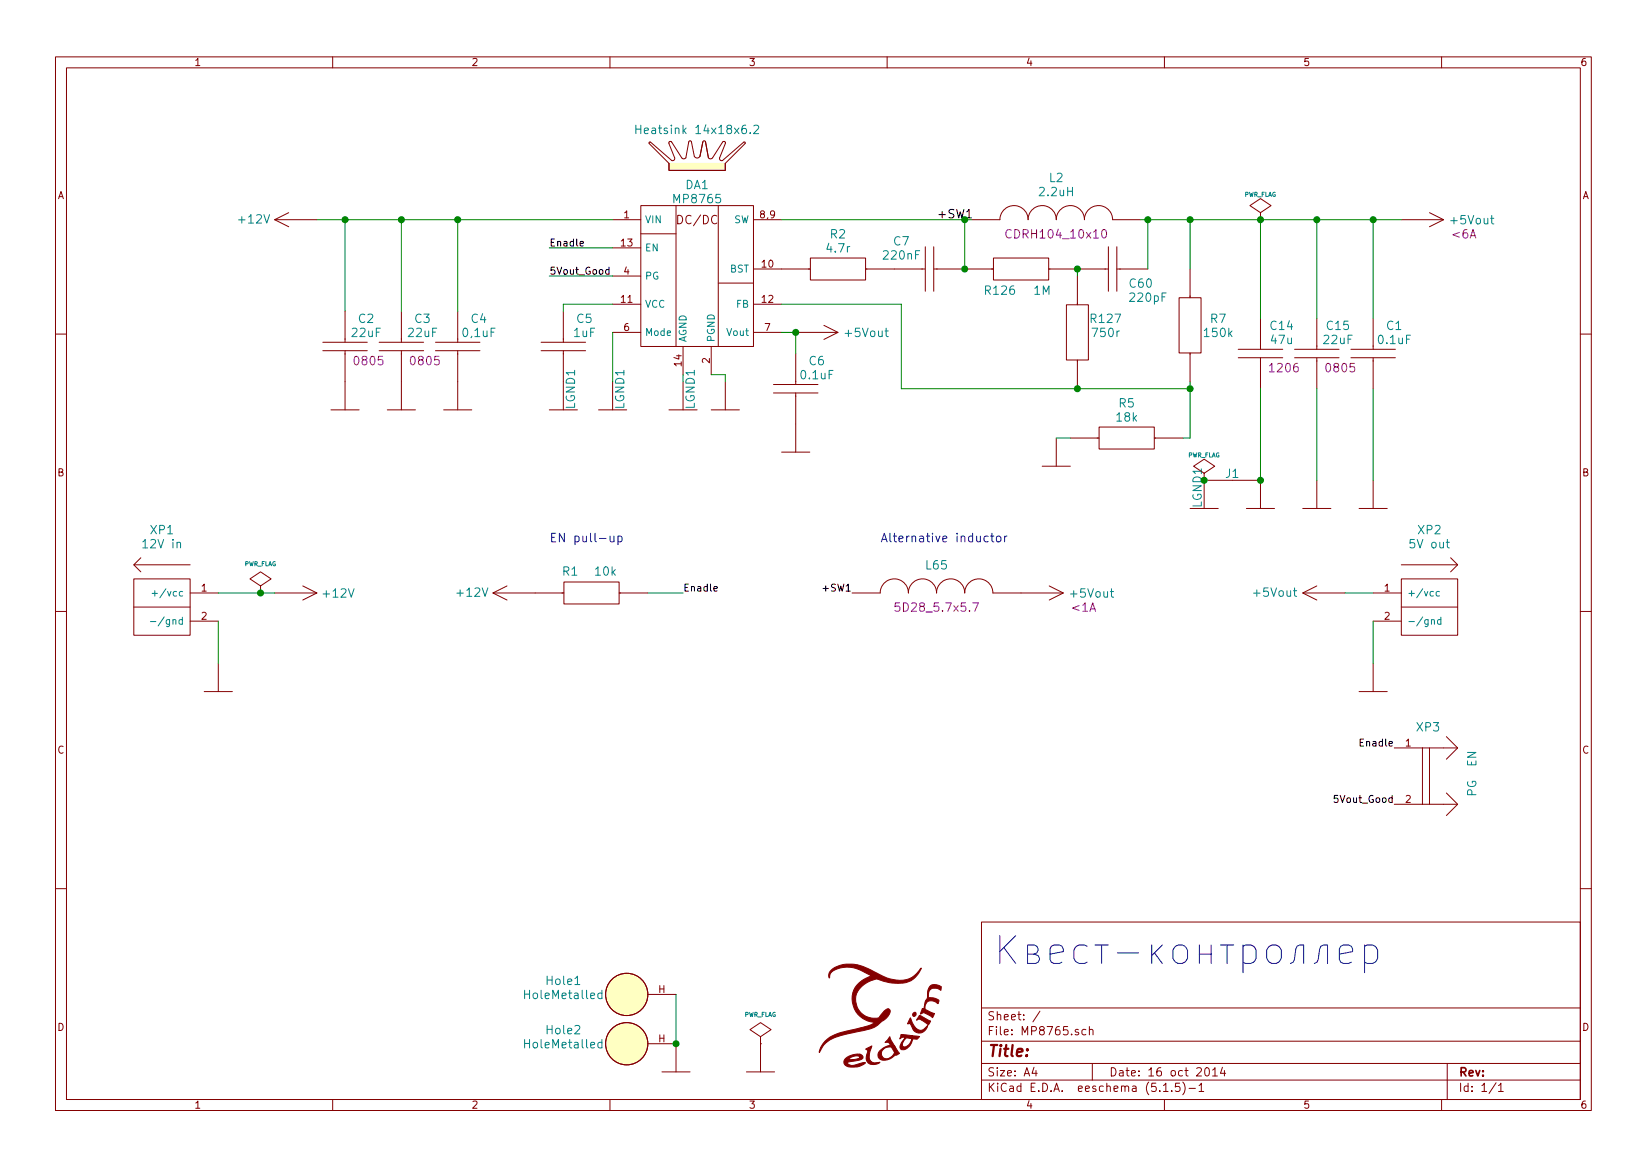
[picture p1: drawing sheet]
EESchema Schematic File Version 4
EELAYER 30 0
EELAYER END
$Descr A4 11693 8268
encoding utf-8
Sheet 1 1
Title ""
Date "16 oct 2014"
Rev ""
Comp ""
Comment1 ""
Comment2 ""
Comment3 ""
Comment4 ""
$EndDescr
$Comp
L Power:GND #PWR01
U 1 1
P 2450 2700
F 0 "#PWR01" H 2540 2680 30  0001 C CNN
F 1 "GND" H 2450 2620 30  0001 C CNN
F 2 "" H 2450 2700 60  0001 C CNN
F 3 "" H 2450 2700 60  0001 C CNN
	1    2450 2700
	1    0    0    -1  
$EndComp
Text Notes 7050 6850 0    197  ~ 0
Квест-контроллер
Wire Wire Line
	2450 2200 2450 1550
$Comp
L Graphics:Eldalim Logo1
U 1 1
P 6250 7200
F 0 "Logo1" H 6250 7750 60  0001 C CNN
F 1 "Eldalim" H 6250 7650 60  0001 C CNN
F 2 "Graphics:Eldalim_10x8" H 6250 7200 60  0001 C CNN
F 3 "" H 6250 7200 60  0000 C CNN
	1    6250 7200
	1    0    0    -1  
$EndComp
$Comp
L Capacitors:C_0805 C2
U 1 1
P 2450 2450
F 0 "C2" H 2600 2650 60  0000 C CNN
F 1 "22uF" H 2600 2550 60  0000 C CNN
F 2 "Capacitors:CAP0805" H 2650 2350 60  0001 C CNN
F 3 "" H 2450 2700 60  0000 C CNN
F 4 "2" H 2350 2650 60  0001 C CNN "SolderPoints"
F 5 "0" H 2350 2550 60  0001 C CNN "SolderPoints_DIP"
F 6 "0805" H 2500 2350 60  0000 L CNN "Size"
	1    2450 2450
	1    0    0    -1  
$EndComp
Wire Wire Line
	4350 1950 3900 1950
Text Label 3900 1950 0    50   ~ 0
5Vout_Good
$Comp
L Power:+12V #U02
U 1 1
P 2250 1550
F 0 "#U02" H 2300 1600 60  0001 C CNN
F 1 "+12V" H 2700 1550 60  0000 C CNN
F 2 "" H 2250 1550 60  0000 C CNN
F 3 "" H 2250 1550 60  0000 C CNN
	1    2250 1550
	-1   0    0    1   
$EndComp
$Comp
L Power:PWR_FLAG #FLG02
U 1 1
P 8950 1550
F 0 "#FLG02" H 8950 1645 30  0001 C CNN
F 1 "PWR_FLAG" H 8950 1730 30  0000 C CNN
F 2 "" H 8950 1550 60  0000 C CNN
F 3 "" H 8950 1550 60  0000 C CNN
	1    8950 1550
	1    0    0    -1  
$EndComp
$Comp
L Power:GND #PWR010
U 1 1
P 9350 3400
F 0 "#PWR010" H 9440 3380 30  0001 C CNN
F 1 "GND" H 9350 3320 30  0001 C CNN
F 2 "" H 9350 3400 60  0001 C CNN
F 3 "" H 9350 3400 60  0001 C CNN
	1    9350 3400
	1    0    0    -1  
$EndComp
Wire Wire Line
	9350 2750 9350 3400
$Comp
L Capacitors:C_0805 C15
U 1 1
P 9350 2500
F 0 "C15" H 9500 2700 60  0000 C CNN
F 1 "22uF" H 9500 2600 60  0000 C CNN
F 2 "Capacitors:CAP0805" H 9550 2400 60  0001 C CNN
F 3 "" H 9350 2750 60  0000 C CNN
F 4 "2" H 9250 2700 60  0001 C CNN "SolderPoints"
F 5 "0" H 9250 2600 60  0001 C CNN "SolderPoints_DIP"
F 6 "0805" H 9400 2400 60  0000 L CNN "Size"
	1    9350 2500
	1    0    0    -1  
$EndComp
Wire Wire Line
	9350 1550 9350 2250
Connection ~ 9350 1550
$Comp
L Power:Jumper J1
U 1 1
P 8750 3400
F 0 "J1" H 8750 3450 60  0000 C CNN
F 1 "Jumper" H 8750 3350 60  0001 C CNN
F 2 "PCB_details:Jump_0.5mm" H 8750 3175 60  0001 C CNN
F 3 "" H 8550 3400 60  0000 C CNN
	1    8750 3400
	1    0    0    -1  
$EndComp
$Comp
L Inductors:Inductor L2
U 1 1
P 7500 1550
F 0 "L2" H 7500 1850 60  0000 C CNN
F 1 "2.2uH" H 7500 1750 60  0000 C CNN
F 2 "Inductors:IND_10.3x10.4_CDRH104" H 7500 1475 60  0001 C CNN
F 3 "" H 7100 1575 60  0000 C CNN
F 4 "2" H 7200 1850 60  0001 C CNN "SolderPoints"
F 5 "0" H 7200 1750 60  0001 C CNN "SolderPoints_DIP"
F 6 "CDRH104_10x10" H 7500 1450 60  0000 C CNN "Size"
	1    7500 1550
	1    0    0    -1  
$EndComp
Connection ~ 2450 1550
Wire Wire Line
	2450 1550 2850 1550
Wire Wire Line
	2250 1550 2450 1550
$Comp
L Power:PWR_FLAG #FLG01
U 1 1
P 8550 3400
F 0 "#FLG01" H 8550 3495 30  0001 C CNN
F 1 "PWR_FLAG" H 8550 3580 30  0000 C CNN
F 2 "" H 8550 3400 60  0000 C CNN
F 3 "" H 8550 3400 60  0000 C CNN
	1    8550 3400
	1    0    0    -1  
$EndComp
$Comp
L Capacitors:C_0603 C6
U 1 1
P 5650 2750
F 0 "C6" H 5800 2950 60  0000 C CNN
F 1 "0.1uF" H 5800 2850 60  0000 C CNN
F 2 "Capacitors:CAP0603" H 5850 2650 60  0001 C CNN
F 3 "" H 5650 3000 60  0000 C CNN
F 4 "2" H 5550 2950 60  0001 C CNN "SolderPoints"
F 5 "0" H 5550 2850 60  0001 C CNN "SolderPoints_DIP"
F 6 "0603" V 5700 2550 60  0001 C CNN "Size"
	1    5650 2750
	1    0    0    -1  
$EndComp
Wire Wire Line
	8150 1550 8450 1550
$Comp
L Power:+5Vout #0101
U 1 1
P 9950 1550
F 0 "#0101" H 10000 1600 60  0001 C CNN
F 1 "+5Vout" H 10450 1550 60  0000 C CNN
F 2 "" H 9950 1550 60  0000 C CNN
F 3 "" H 9950 1550 60  0000 C CNN
F 4 "<6A" H 10300 1450 60  0000 L CNN "Current"
	1    9950 1550
	1    0    0    -1  
$EndComp
$Comp
L Inductors:Inductor L65
U 1 1
P 6650 4200
F 0 "L65" H 6650 4400 60  0000 C CNN
F 1 "~" H 6650 4400 60  0000 C CNN
F 2 "Inductors:IND_5.7x5.7_5D28" H 6650 4125 60  0001 C CNN
F 3 "" H 6250 4225 60  0000 C CNN
F 4 "2" H 6350 4500 60  0001 C CNN "SolderPoints"
F 5 "0" H 6350 4400 60  0001 C CNN "SolderPoints_DIP"
F 6 "5D28_5.7х5.7" H 6650 4100 60  0000 C CNN "Size"
	1    6650 4200
	1    0    0    -1  
$EndComp
Text Notes 6250 3850 0    61   ~ 0
Alternative inductor
Text Label 6050 4200 2    50   ~ 0
+SW1
$Comp
L Power:+5Vout #0103
U 1 1
P 7250 4200
F 0 "#0103" H 7300 4250 60  0001 C CNN
F 1 "+5Vout" H 7750 4200 60  0000 C CNN
F 2 "" H 7250 4200 60  0000 C CNN
F 3 "" H 7250 4200 60  0000 C CNN
F 4 "<1A" H 7600 4100 60  0000 L CNN "Current"
	1    7250 4200
	1    0    0    -1  
$EndComp
$Comp
L DC-DC:MP8765 DA1
U 1 1
P 4950 1950
F 0 "DA1" H 4950 2600 60  0000 C CNN
F 1 "MP8765" H 4950 2500 60  0000 C CNN
F 2 "QFN,_DFN,_LGA:HFCQFN16" H 5250 1400 60  0001 C CNN
F 3 "" H 5200 1600 60  0000 C CNN
F 4 "16" H 4650 2600 60  0001 C CNN "SolderPoints"
F 5 "0" H 4650 2500 60  0001 C CNN "SolderPoints_DIP"
	1    4950 1950
	1    0    0    -1  
$EndComp
$Comp
L Power:GND #PWR0151
U 1 1
P 2850 2700
F 0 "#PWR0151" H 2940 2680 30  0001 C CNN
F 1 "GND" H 2850 2620 30  0001 C CNN
F 2 "" H 2850 2700 60  0001 C CNN
F 3 "" H 2850 2700 60  0001 C CNN
	1    2850 2700
	1    0    0    -1  
$EndComp
Wire Wire Line
	2850 2200 2850 1550
$Comp
L Capacitors:C_0805 C3
U 1 1
P 2850 2450
F 0 "C3" H 3000 2650 60  0000 C CNN
F 1 "22uF" H 3000 2550 60  0000 C CNN
F 2 "Capacitors:CAP0805" H 3050 2350 60  0001 C CNN
F 3 "" H 2850 2700 60  0000 C CNN
F 4 "2" H 2750 2650 60  0001 C CNN "SolderPoints"
F 5 "0" H 2750 2550 60  0001 C CNN "SolderPoints_DIP"
F 6 "0805" H 2900 2350 60  0000 L CNN "Size"
	1    2850 2450
	1    0    0    -1  
$EndComp
Connection ~ 2850 1550
Wire Wire Line
	2850 1550 3250 1550
$Comp
L Capacitors:C_0603 C4
U 1 1
P 3250 2450
F 0 "C4" H 3400 2650 60  0000 C CNN
F 1 "0,1uF" H 3400 2550 60  0000 C CNN
F 2 "Capacitors:CAP0603" H 3450 2350 60  0001 C CNN
F 3 "" H 3250 2650 60  0000 C CNN
	1    3250 2450
	1    0    0    -1  
$EndComp
$Comp
L Power:GND #PWR0152
U 1 1
P 3250 2700
F 0 "#PWR0152" H 3340 2680 30  0001 C CNN
F 1 "GND" H 3250 2620 30  0001 C CNN
F 2 "" H 3250 2700 60  0001 C CNN
F 3 "" H 3250 2700 60  0001 C CNN
	1    3250 2700
	1    0    0    -1  
$EndComp
Wire Wire Line
	3250 2200 3250 1550
Connection ~ 3250 1550
Wire Wire Line
	4350 2700 4350 2350
$Comp
L Capacitors:C_0603 C5
U 1 1
P 4000 2450
F 0 "C5" H 4150 2650 60  0000 C CNN
F 1 "1uF" H 4150 2550 60  0000 C CNN
F 2 "Capacitors:CAP0603" H 4200 2350 60  0001 C CNN
F 3 "" H 4000 2650 60  0000 C CNN
	1    4000 2450
	1    0    0    -1  
$EndComp
Wire Wire Line
	4350 2150 4000 2150
Wire Wire Line
	4000 2150 4000 2200
$Comp
L Resistors:R_0603 R1
U 1 2
P 4350 3950
F 0 "R1" V 4250 4250 60  0000 C CNN
F 1 "10k" V 4250 4000 60  0000 C CNN
F 2 "Resistors:RES0603" H 4350 3800 60  0001 C CNN
F 3 "" H 3950 3950 60  0000 C CNN
	1    4350 3950
	0    -1   -1   0   
$EndComp
$Comp
L Power:GND #PWR0153
U 1 1
P 5150 2700
F 0 "#PWR0153" H 5240 2680 30  0001 C CNN
F 1 "GND" H 5150 2620 30  0001 C CNN
F 2 "" H 5150 2700 60  0001 C CNN
F 3 "" H 5150 2700 60  0001 C CNN
	1    5150 2700
	1    0    0    -1  
$EndComp
Text Label 6650 1550 0    60   ~ 0
+SW1
Wire Wire Line
	6850 1550 5550 1550
$Comp
L Capacitors:C_0603 C7
U 1 2
P 6650 1900
F 0 "C7" H 6400 2100 60  0000 C CNN
F 1 "220nF" H 6400 2000 60  0000 C CNN
F 2 "Capacitors:CAP0603" H 6850 1800 60  0001 C CNN
F 3 "" H 6650 2150 60  0000 C CNN
F 4 "2" H 6550 2100 60  0001 C CNN "SolderPoints"
F 5 "0" H 6550 2000 60  0001 C CNN "SolderPoints_DIP"
F 6 "0603" V 6700 1700 60  0001 C CNN "Size"
	1    6650 1900
	1    0    0    -1  
$EndComp
$Comp
L Resistors:R_0603 R2
U 1 1
P 5950 1900
F 0 "R2" H 5950 2150 60  0000 C CNN
F 1 "4.7r" H 5950 2050 60  0000 C CNN
F 2 "Resistors:RES0603" H 5950 1750 60  0001 C CNN
F 3 "" H 5550 1900 60  0000 C CNN
	1    5950 1900
	1    0    0    -1  
$EndComp
Wire Wire Line
	6850 1900 6850 1550
$Comp
L Resistors:R_0603 R5
U 1 1
P 8000 3100
F 0 "R5" H 8000 3350 60  0000 C CNN
F 1 "18k" H 8000 3250 60  0000 C CNN
F 2 "Resistors:RES0603" H 8000 2950 60  0001 C CNN
F 3 "" H 7600 3100 60  0000 C CNN
	1    8000 3100
	1    0    0    -1  
$EndComp
$Comp
L Resistors:R_0603 R7
U 1 1
P 8450 2300
F 0 "R7" V 8400 2500 60  0000 C CNN
F 1 "150k" V 8500 2500 60  0000 C CNN
F 2 "Resistors:RES0603" H 8450 2150 60  0001 C CNN
F 3 "" H 8050 2300 60  0000 C CNN
	1    8450 2300
	0    1    1    0   
$EndComp
Wire Wire Line
	8450 2700 8450 2750
Wire Wire Line
	8450 2750 8450 3100
Connection ~ 8450 2750
Wire Wire Line
	8450 3100 8400 3100
Wire Wire Line
	7500 3100 7600 3100
$Comp
L Power:GND #PWR0154
U 1 1
P 7500 3100
F 0 "#PWR0154" H 7590 3080 30  0001 C CNN
F 1 "GND" H 7500 3020 30  0001 C CNN
F 2 "" H 7500 3100 60  0001 C CNN
F 3 "" H 7500 3100 60  0001 C CNN
	1    7500 3100
	1    0    0    -1  
$EndComp
Wire Wire Line
	5650 2500 5650 2350
Wire Wire Line
	5650 2350 5550 2350
$Comp
L Capacitors:C_0603 C60
U 1 2
P 7950 1900
F 0 "C60" H 8100 1800 60  0000 C CNN
F 1 "220pF" H 8150 1700 60  0000 C CNN
F 2 "Capacitors:CAP0603" H 8150 1800 60  0001 C CNN
F 3 "" H 7950 2150 60  0000 C CNN
F 4 "2" H 7850 2100 60  0001 C CNN "SolderPoints"
F 5 "0" H 7850 2000 60  0001 C CNN "SolderPoints_DIP"
F 6 "0603" V 8000 1700 60  0001 C CNN "Size"
	1    7950 1900
	1    0    0    -1  
$EndComp
$Comp
L Resistors:R_0603 R126
U 1 1
P 7250 1900
F 0 "R126" H 7100 1750 60  0000 C CNN
F 1 "1M" H 7400 1750 60  0000 C CNN
F 2 "Resistors:RES0603" H 7250 1750 60  0001 C CNN
F 3 "" H 6850 1900 60  0000 C CNN
	1    7250 1900
	1    0    0    -1  
$EndComp
Connection ~ 6850 1900
Wire Wire Line
	6900 1550 6850 1550
Connection ~ 6850 1550
Wire Wire Line
	8150 1900 8150 1550
Wire Wire Line
	8150 1550 8100 1550
Wire Wire Line
	7650 1900 7650 1950
Connection ~ 7650 1900
$Comp
L Resistors:R_0603 R127
U 1 1
P 7650 2350
F 0 "R127" V 7550 2550 60  0000 C CNN
F 1 "750r" V 7650 2550 60  0000 C CNN
F 2 "Resistors:RES0603" H 7650 2200 60  0001 C CNN
F 3 "" H 7250 2350 60  0000 C CNN
	1    7650 2350
	0    1    1    0   
$EndComp
Connection ~ 7650 2750
Wire Wire Line
	7650 2750 8450 2750
Connection ~ 8150 1550
Wire Wire Line
	6400 2750 6400 2150
Wire Wire Line
	6400 2150 5550 2150
Wire Wire Line
	6400 2750 7650 2750
Wire Wire Line
	8450 1900 8450 1550
Connection ~ 8450 1550
$Comp
L Power:GND #PWR0155
U 1 1
P 5650 3000
F 0 "#PWR0155" H 5740 2980 30  0001 C CNN
F 1 "GND" H 5650 2920 30  0001 C CNN
F 2 "" H 5650 3000 60  0001 C CNN
F 3 "" H 5650 3000 60  0001 C CNN
	1    5650 3000
	1    0    0    -1  
$EndComp
$Comp
L Capacitors:C_1206 C14
U 1 1
P 8950 2500
F 0 "C14" H 9100 2700 60  0000 C CNN
F 1 "47u" H 9100 2600 60  0000 C CNN
F 2 "Capacitors:CAP1206" H 9150 2400 60  0001 C CNN
F 3 "" H 8950 2750 60  0000 C CNN
F 4 "2" H 8850 2700 60  0001 C CNN "SolderPoints"
F 5 "0" H 8850 2600 60  0001 C CNN "SolderPoints_DIP"
F 6 "1206" H 9000 2400 60  0000 L CNN "Size"
	1    8950 2500
	1    0    0    -1  
$EndComp
Wire Wire Line
	8450 1550 8950 1550
$Comp
L Power:+5Vout #0104
U 1 1
P 5650 2350
F 0 "#0104" H 5700 2400 60  0001 C CNN
F 1 "+5Vout" H 6150 2350 60  0000 C CNN
F 2 "" H 5650 2350 60  0000 C CNN
F 3 "" H 5650 2350 60  0000 C CNN
F 4 "<6A" H 6000 2250 60  0001 L CNN "Current"
	1    5650 2350
	1    0    0    -1  
$EndComp
Connection ~ 5650 2350
Wire Wire Line
	8950 3400 8950 2750
Wire Wire Line
	8950 2250 8950 1550
Connection ~ 8950 1550
Wire Wire Line
	8950 1550 9350 1550
$Comp
L Power:GND #PWR0156
U 1 1
P 8950 3400
F 0 "#PWR0156" H 9040 3380 30  0001 C CNN
F 1 "GND" H 8950 3320 30  0001 C CNN
F 2 "" H 8950 3400 60  0001 C CNN
F 3 "" H 8950 3400 60  0001 C CNN
	1    8950 3400
	1    0    0    -1  
$EndComp
Connection ~ 8950 3400
Wire Wire Line
	5150 2700 5150 2650
Wire Wire Line
	5150 2650 5050 2650
Wire Wire Line
	4850 2700 4850 2650
$Comp
L PCB_details:Heatsink Heat1
U 1 1
P 4950 1200
F 0 "Heat1" H 4950 1600 60  0001 C CNN
F 1 "Heatsink 14x18x6.2" H 4950 1491 60  0000 C CNN
F 2 "Installation:Heatsink_14x13(18)x6.2" H 4950 1050 60  0001 C CNN
F 3 "" H 4885 1200 60  0000 C CNN
	1    4950 1200
	1    0    0    -1  
$EndComp
Wire Wire Line
	9350 1550 9750 1550
$Comp
L Power:LGND1 #U01
U 1 1
P 4000 2700
F 0 "#U01" V 4050 2750 60  0001 C CNN
F 1 "LGND1" V 4050 2500 60  0000 L CNN
F 2 "" V 3950 2500 60  0000 C CNN
F 3 "" V 4050 2600 60  0000 C CNN
F 4 "name" V 3950 2500 50  0001 L CNN "name"
	1    4000 2700
	1    0    0    -1  
$EndComp
$Comp
L Power:LGND1 #U0101
U 1 1
P 4350 2700
F 0 "#U0101" V 4400 2750 60  0001 C CNN
F 1 "LGND1" V 4400 2500 60  0000 L CNN
F 2 "" V 4300 2500 60  0000 C CNN
F 3 "" V 4400 2600 60  0000 C CNN
F 4 "name" V 4300 2500 50  0001 L CNN "name"
	1    4350 2700
	1    0    0    -1  
$EndComp
$Comp
L Power:LGND1 #U03
U 1 1
P 4850 2700
F 0 "#U03" V 4900 2750 60  0001 C CNN
F 1 "LGND1" V 4900 2500 60  0000 L CNN
F 2 "" V 4800 2500 60  0000 C CNN
F 3 "" V 4900 2600 60  0000 C CNN
F 4 "name" V 4800 2500 50  0001 L CNN "name"
	1    4850 2700
	1    0    0    -1  
$EndComp
$Comp
L Power:LGND1 #U04
U 1 1
P 8550 3400
F 0 "#U04" V 8600 3450 60  0001 C CNN
F 1 "LGND1" V 8500 3200 60  0000 L CNN
F 2 "" V 8500 3200 60  0000 C CNN
F 3 "" V 8600 3300 60  0000 C CNN
F 4 "name" V 8500 3200 50  0001 L CNN "name"
	1    8550 3400
	1    0    0    -1  
$EndComp
Connection ~ 8550 3400
Wire Wire Line
	3250 1550 4350 1550
Wire Wire Line
	4350 1750 3900 1750
Text Label 3900 1750 0    50   ~ 0
Enadle
Text Label 4850 4200 0    50   ~ 0
Enadle
$Comp
L Power:+12V #U0102
U 1 1
P 3800 4200
F 0 "#U0102" H 3850 4250 60  0001 C CNN
F 1 "+12V" H 4250 4200 60  0000 C CNN
F 2 "" H 3800 4200 60  0000 C CNN
F 3 "" H 3800 4200 60  0000 C CNN
	1    3800 4200
	-1   0    0    1   
$EndComp
Wire Wire Line
	4850 4200 4600 4200
Text Notes 3900 3850 0    61   ~ 0
EN pull-up
$Comp
L Connectors:for_PolarOut XP1
U 1 1
P 1150 4300
F 0 "XP1" H 1150 4850 60  0000 C CNN
F 1 "12V in" H 1150 4750 60  0000 C CNN
F 2 "Connectors:for_PolarOut_MicroFit-1x2" H 1150 4050 60  0001 C CNN
F 3 "" H 1200 3950 60  0000 C CNN
F 4 "0" H 800 4800 60  0001 C CNN "SolderPoints"
F 5 "2" H 800 4700 60  0001 C CNN "SolderPoints_DIP"
F 6 "h 2.54mm" H 1150 4050 60  0001 C CNN "Step"
	1    1150 4300
	1    0    0    -1  
$EndComp
$Comp
L Power:GND #PWR02
U 1 1
P 1550 4700
F 0 "#PWR02" H 1640 4680 30  0001 C CNN
F 1 "GND" H 1550 4620 30  0001 C CNN
F 2 "" H 1550 4700 60  0001 C CNN
F 3 "" H 1550 4700 60  0001 C CNN
	1    1550 4700
	1    0    0    -1  
$EndComp
$Comp
L Power:+12V #U0103
U 1 1
P 1950 4200
F 0 "#U0103" H 2000 4250 60  0001 C CNN
F 1 "+12V" H 2400 4200 60  0000 C CNN
F 2 "" H 1950 4200 60  0000 C CNN
F 3 "" H 1950 4200 60  0000 C CNN
	1    1950 4200
	1    0    0    -1  
$EndComp
$Comp
L Connectors:for_PolarOut XP2
U 1 1
P 10150 4300
F 0 "XP2" H 10150 4850 60  0000 C CNN
F 1 "5V out" H 10150 4750 60  0000 C CNN
F 2 "Connectors:for_PolarOut_MicroFit-1x2" H 10150 4050 60  0001 C CNN
F 3 "" H 10200 3950 60  0000 C CNN
F 4 "0" H 9800 4800 60  0001 C CNN "SolderPoints"
F 5 "2" H 9800 4700 60  0001 C CNN "SolderPoints_DIP"
F 6 "h 2.54mm" H 10150 4050 60  0001 C CNN "Step"
	1    10150 4300
	-1   0    0    -1  
$EndComp
$Comp
L Power:GND #PWR05
U 1 1
P 9750 4700
F 0 "#PWR05" H 9840 4680 30  0001 C CNN
F 1 "GND" H 9750 4620 30  0001 C CNN
F 2 "" H 9750 4700 60  0001 C CNN
F 3 "" H 9750 4700 60  0001 C CNN
	1    9750 4700
	1    0    0    -1  
$EndComp
$Comp
L Power:+5Vout #01
U 1 1
P 9550 4200
F 0 "#01" H 9600 4250 60  0001 C CNN
F 1 "+5Vout" H 10050 4200 60  0000 C CNN
F 2 "" H 9550 4200 60  0000 C CNN
F 3 "" H 9550 4200 60  0000 C CNN
F 4 "<6A" H 9900 4100 60  0001 L CNN "Current"
	1    9550 4200
	-1   0    0    1   
$EndComp
Wire Wire Line
	9750 4700 9750 4400
Wire Wire Line
	1950 4200 1850 4200
Connection ~ 1850 4200
Wire Wire Line
	1850 4200 1550 4200
Wire Wire Line
	1550 4400 1550 4700
$Comp
L Connectors:Conn-2m XP3
U 1 1
P 10250 5500
F 0 "XP3" H 10050 5850 60  0000 L CNN
F 1 "PG  EN" V 10450 5350 60  0000 L CNN
F 2 "Connectors:PLS-2" H 10100 5250 60  0001 C CNN
F 3 "" H 10350 5700 60  0000 C CNN
F 4 "0" H 9900 5850 60  0001 C CNN "SolderPoints"
F 5 "2" H 9900 5750 60  0001 C CNN "SolderPoints_DIP"
F 6 "h 2.54mm" H 10200 5250 60  0001 R TNN "Step"
	1    10250 5500
	1    0    0    -1  
$EndComp
Text Label 9900 5300 2    50   ~ 0
Enadle
Text Label 9900 5700 2    50   ~ 0
5Vout_Good
$Comp
L Power:PWR_FLAG #FLG03
U 1 1
P 1850 4200
F 0 "#FLG03" H 1850 4295 30  0001 C CNN
F 1 "PWR_FLAG" H 1850 4408 30  0000 C CNN
F 2 "" H 1850 4200 60  0000 C CNN
F 3 "" H 1850 4200 60  0000 C CNN
	1    1850 4200
	1    0    0    -1  
$EndComp
$Comp
L Power:GND #PWR07
U 1 1
P 5400 7400
F 0 "#PWR07" H 5490 7380 30  0001 C CNN
F 1 "GND" H 5400 7320 30  0001 C CNN
F 2 "" H 5400 7400 60  0001 C CNN
F 3 "" H 5400 7400 60  0001 C CNN
	1    5400 7400
	1    0    0    -1  
$EndComp
$Comp
L Power:PWR_FLAG #FLG04
U 1 1
P 5400 7400
F 0 "#FLG04" H 5400 7495 30  0001 C CNN
F 1 "PWR_FLAG" H 5400 7608 30  0000 C CNN
F 2 "" H 5400 7400 60  0000 C CNN
F 3 "" H 5400 7400 60  0000 C CNN
	1    5400 7400
	1    0    0    -1  
$EndComp
$Comp
L PCB_details:HoleMetalled Hole1
U 1 1
P 4450 7050
F 0 "Hole1" H 4000 7150 60  0000 C CNN
F 1 "HoleMetalled" H 4000 7050 60  0000 C CNN
F 2 "PCB_details:Hole_for_M3_small" H 4450 7050 60  0001 C CNN
F 3 "" H 4450 7050 60  0000 C CNN
	1    4450 7050
	1    0    0    -1  
$EndComp
$Comp
L PCB_details:HoleMetalled Hole2
U 1 1
P 4450 7400
F 0 "Hole2" H 4000 7500 60  0000 C CNN
F 1 "HoleMetalled" H 4000 7400 60  0000 C CNN
F 2 "PCB_details:Hole_for_M3_small" H 4450 7400 60  0001 C CNN
F 3 "" H 4450 7400 60  0000 C CNN
	1    4450 7400
	1    0    0    -1  
$EndComp
$Comp
L Power:GND #PWR06
U 1 1
P 4800 7400
F 0 "#PWR06" H 4890 7380 30  0001 C CNN
F 1 "GND" H 4800 7320 30  0001 C CNN
F 2 "" H 4800 7400 60  0001 C CNN
F 3 "" H 4800 7400 60  0001 C CNN
	1    4800 7400
	1    0    0    -1  
$EndComp
Wire Wire Line
	4800 7400 4800 7050
Connection ~ 4800 7400
$Comp
L Capacitors:C_0603 C1
U 1 1
P 9750 2500
F 0 "C1" H 9900 2700 60  0000 C CNN
F 1 "0.1uF" H 9900 2600 60  0000 C CNN
F 2 "Capacitors:CAP0603" H 9950 2400 60  0001 C CNN
F 3 "" H 9750 2750 60  0000 C CNN
F 4 "2" H 9650 2700 60  0001 C CNN "SolderPoints"
F 5 "0" H 9650 2600 60  0001 C CNN "SolderPoints_DIP"
F 6 "0603" V 9800 2300 60  0001 C CNN "Size"
	1    9750 2500
	1    0    0    -1  
$EndComp
$Comp
L Power:GND #PWR0101
U 1 1
P 9750 3400
F 0 "#PWR0101" H 9840 3380 30  0001 C CNN
F 1 "GND" H 9750 3320 30  0001 C CNN
F 2 "" H 9750 3400 60  0001 C CNN
F 3 "" H 9750 3400 60  0001 C CNN
	1    9750 3400
	1    0    0    -1  
$EndComp
Wire Wire Line
	9750 2750 9750 3400
Wire Wire Line
	9750 2250 9750 1550
Connection ~ 9750 1550
Wire Wire Line
	9750 1550 9950 1550
Wire Wire Line
	9550 4200 9750 4200
$EndSCHEMATC
